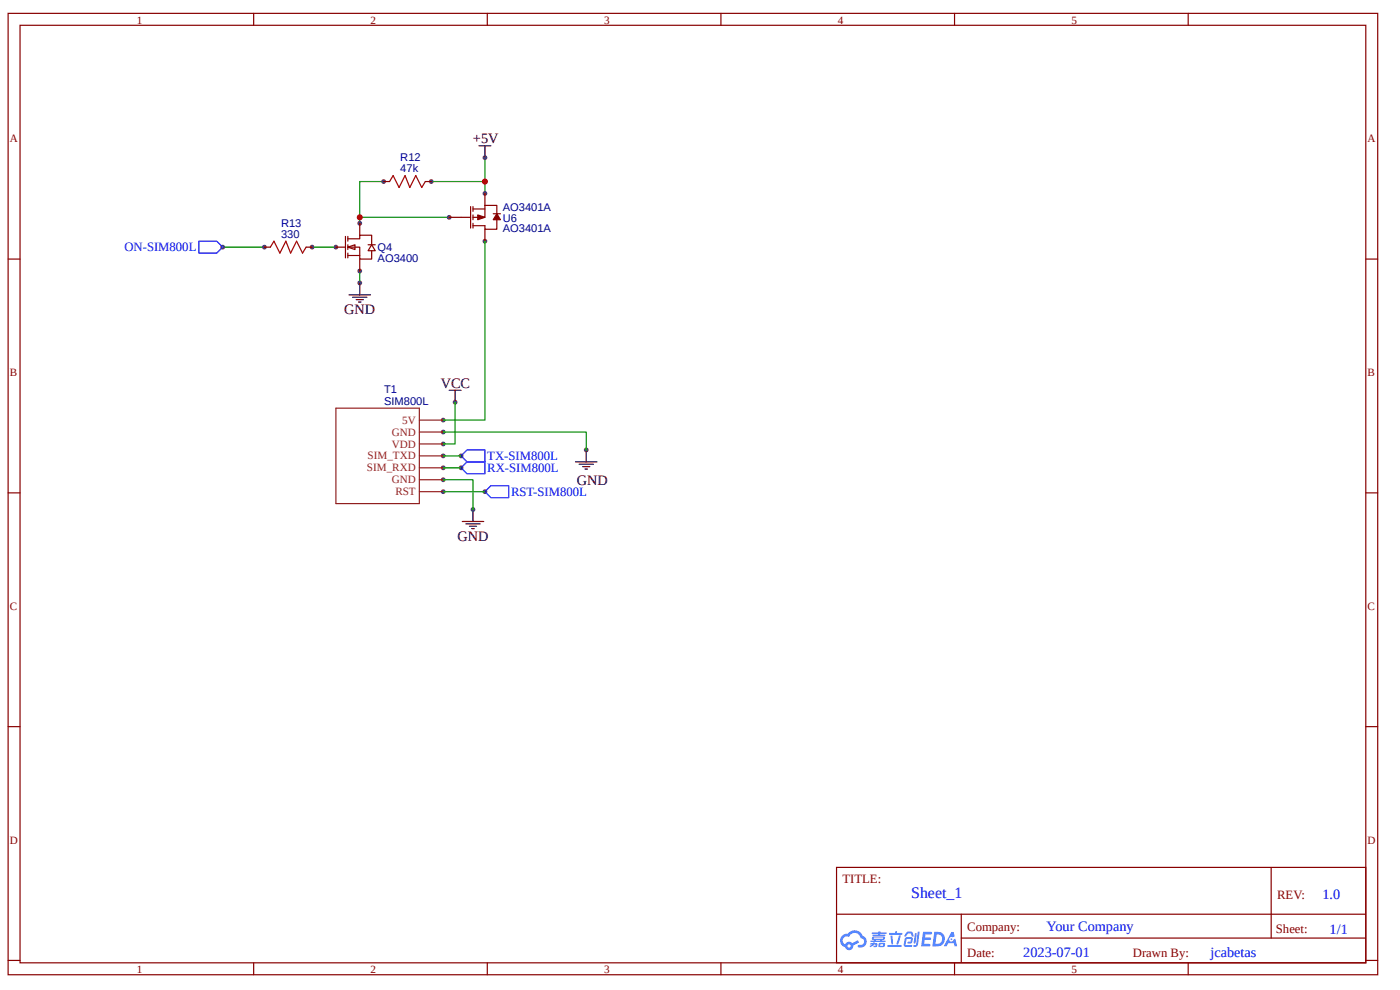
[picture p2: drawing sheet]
<svg xmlns="http://www.w3.org/2000/svg" width="297mm" height="210mm" viewBox="0 0 297 210" stroke-linecap="round" stroke-linejoin="round" font-family="sans-serif">
<g fill="none" stroke="#800" stroke-width=".25">
<path d="M1.7 2.8h290.6v203.9h-290.6zM4.3 5.4h285.5v198.7h-285.5zM53.8 2.8v2.6M103.4 2.8v2.6M152.9 2.8v2.6M202.5 2.8v2.6M252.1 2.8v2.6M1.7 54.9h2.6M289.8 54.9h2.5M1.7 104.5h2.6M289.8 104.5h2.5M1.7 154.1h2.6"/>
<path d="M289.8 154.1h2.5M177.5 183.9h112.3v20.2h-112.3zM177.5 193.8h112.2M203.9 198.9h85.8M203.9 193.8v10.1M269.7 183.9v15M1.7 203.6h2.6M53.8 204.1v2.6M103.4 204.1v2.6M152.9 204.1v2.6M202.5 204.1v2.6M252.1 204.1v2.6"/>
<path d="M289.8 203.6h2.5"/>
</g>
<g fill="#58f">
<path d="M195.8 197.6h1.7l.2 .1-.1 .4h-1.3l-.1 .6h1.1l.2 .3-.2 .3h-1.1l-.1 .8h1.2l.1 .3-.1 .2h-1.9z"/>
<path d="M201.8 197.6h.5l.2 .9-.4 .2a.48 .48 0 0 0-.7 .2 .48 .48 0 0 0 .3 .7 .48 .48 0 0 0 .6-.4l.4-.2 .4 1.6h-.6l-.1-.6h-1.2l-.4 .6h-.6z"/>
<path d="M194.1 197.9h.4l-.3 2-.2 .2-.2-.3z"/>
<path d="M194.7 197.5h.4l-.3 2.8a.57 .57 0 0 1-.5 .4 .57 .57 0 0 1-.6-.2l.7-.3z"/>
<path d="M192.3 197.7l.4-.2 .8 .1 .3 .9-.4 .1-.2-.7h-.6l-.4 .7-.3-.1z"/>
<path d="M192.1 198.8l1.2-.1a.73 .73 0 0 1 .4 .7 .73 .73 0 0 1-.6 .7l-.5-.1-.1-.2 .2-.2h.4l.2-.5h-.9l-.3 1.2 1.3 .1 .1 .2-.2 .2h-1.1l-.4-.2-.1-.4z"/>
<path d="M188.3 200.3h2.8l.2 .3-.2 .2h-2.7z"/>
<path d="M190.7 198.3h.4a2.79 2.79 0 0 1-.7 2l-.2-.2z"/>
<path d="M188.9 198.4h.4l.2 1.6-.2 .2-.2-.1z"/>
<path d="M188.6 197.8h1.3v-.3l.4-.1v.4h1l.2 .2-.2 .2h-2.6z"/>
<path d="M184.7 199.9l.9-.1v.1l.5 .2-.1 .6-.7 .1v-.3h.4v-.2a.45 .45 0 0 0-.6 .3l-.5 .2-.1-.3 .5-.2h-.4z"/>
<path d="M185 197.7h1.3l.1-.2h.4v.2h1.2l.1 .2-.1 .1h-1.3v.2h1l.2 .1-.2 .1h-2.5l-.1-.2h1.2v-.2h-1.3z"/>
<path d="M198.2 197.6l-.4 3h.9a1.55 1.55 0 0 0 1.8-1.5 1.55 1.55 0 0 0-1.8-1.5zM198.7 198.1a1.04 1.04 0 0 1 1.2 1.2 1.04 1.04 0 0 1-1.5 .8z"/>
<path d="M185.1 198.7l-.1 .4 .4 .2v.1h-.7v.3h3.1l.1-.1-.1-.2h-.7l.1-.1a.43 .43 0 0 0 .5-.2 .43 .43 0 0 0-.2-.6h-2.2zM185.4 198.8l2 .1-.2 .1h-1.8zM185.8 199.3h1l-.1 .1h-.8z"/>
<path d="M186.5 200l-.1 .8 1.3-.1v-.8zM186.8 200.2h.5v.3h-.5z"/>
<path d="M178.6 198.4a1.47 1.47 0 0 0 .7 2.4 .89 .89 0 0 0 1 .6 .89 .89 0 0 0 .7-.9l1.3-.7-.3-.5-1.2 .7-.4-.3a.89 .89 0 0 0-1.1 .5 .9 .9 0 0 1-.4-1.2 .9 .9 0 0 1 1.2-.3 1.3 1.3 0 0 1 1.4-.9 1.3 1.3 0 0 1 1.1 1.1 .74 .74 0 0 1 .7 1 .74 .74 0 0 1-1.1 .4l-.2 .2v.2a1.28 1.28 0 0 0 1.8-.6 1.28 1.28 0 0 0-.8-1.7 1.89 1.89 0 0 0-3.2-.4l-.7 .1zM179.8 200.5a.35 .35 0 0 1 .7 0 .35 .35 0 0 1-.7 0z"/>
<circle cx="201.8" cy="199.1" r=".19"/>
</g>
<circle cx="94" cy="99.2" r=".51" fill="#4f4f4f"/>
<path d="M89 99.2h5" fill="none" stroke="#8d2323" stroke-width=".25"/>
<circle cx="94" cy="101.7" r=".51" fill="#4f4f4f"/>
<path d="M89 101.7h5" fill="none" stroke="#8d2323" stroke-width=".25"/>
<circle cx="94" cy="104.2" r=".51" fill="#4f4f4f"/>
<path d="M71.3 86.5h17.7v20.3h-17.7zM89 104.2h5" fill="none" stroke="#8d2323" stroke-width=".25"/>
<circle cx="94" cy="96.7" r=".51" fill="#4f4f4f"/>
<path d="M89 96.7h5" fill="none" stroke="#8d2323" stroke-width=".25"/>
<circle cx="94" cy="94.1" r=".51" fill="#4f4f4f"/>
<path d="M89 94.1h5" fill="none" stroke="#8d2323" stroke-width=".25"/>
<circle cx="94" cy="91.6" r=".51" fill="#4f4f4f"/>
<path d="M89 91.6h5" fill="none" stroke="#8d2323" stroke-width=".25"/>
<circle cx="94" cy="89.1" r=".51" fill="#4f4f4f"/>
<path d="M89 89.1h5" fill="none" stroke="#8d2323" stroke-width=".25"/>
<path d="M91.5 38.5h11.4v2.5M47.2 52.4h8.9M76.3 46.1v1.2" fill="none" stroke="#080" stroke-width=".25"/>
<circle cx="47.2" cy="52.4" r=".51" fill="#4f4f4f"/>
<path d="M42.2 51.1h3.8l1.2 1.3-1.2 1.3h-3.8z" fill="none" stroke="#00f" stroke-width=".25"/>
<path d="M81.4 38.5h-5.1v7.6h19M102.9 33.4v5.1" fill="none" stroke="#080" stroke-width=".25"/>
<path d="M90.2 38.5l-.7 1.3-1.3-2.6-1.3 2.6" fill="none" stroke="#a00000" stroke-width=".25"/>
<circle cx="91.5" cy="38.5" r=".51" fill="#4f4f4f"/>
<path d="M90.2 38.5h1.3" fill="none" stroke="#800" stroke-width=".25"/>
<path d="M82.6 38.5l.8-1.3 1.3 2.6 1.2-2.6 1 2.6" fill="none" stroke="#a00000" stroke-width=".25"/>
<circle cx="81.4" cy="38.5" r=".51" fill="#4f4f4f"/>
<path d="M81.4 38.5h1.2" fill="none" stroke="#800" stroke-width=".25"/>
<circle cx="102.9" cy="41" r=".51" fill="#4f4f4f"/>
<path d="M102.9 41v2.5" fill="none" stroke="#800" stroke-width=".25"/>
<circle cx="95.3" cy="46.1" r=".51" fill="#4f4f4f"/>
<path d="M95.3 46.1h2.5" fill="none" stroke="#800" stroke-width=".25"/>
<circle cx="102.9" cy="51.1" r=".51" fill="#4f4f4f"/>
<path d="M97.8 46.1h2M99.8 43.8v4.6M100.3 43.8v1M100.3 45.6v1M100.3 47.3v1.1M100.3 44.3h2.6M102.9 48.6v2.5M104.6 45.3h1.6M105.4 45.6v-2.1h-2.5v2.6h-2.6M105.4 46.1v2.5h-2.5v-.8h-2.6" fill="none" stroke="#800" stroke-width=".25"/>
<path d="M105.4 45.3l.8 1.3h-1.6z" fill="#800"/>
<path d="M105.4 45.3l.8 1.3h-1.6z" fill="none" stroke="#800" stroke-width=".25"/>
<path d="M101.4 45.6l1.5 .5-1.5 .5z" fill="#800"/>
<path d="M101.4 45.6l1.5 .5-1.5 .5z" fill="none" stroke="#800" stroke-width=".25"/>
<path d="M76.3 57.5v2.5" fill="none" stroke="#080" stroke-width=".25"/>
<circle cx="76.3" cy="60" r=".51" fill="#4f4f4f"/>
<path d="M76.3 60v2.5M74 62.5h4.6M74.8 63h3M75.6 63.5h1.5M76.1 64h.5" fill="none" stroke="#000" stroke-width=".25"/>
<path d="M66.2 52.4h5.1" fill="none" stroke="#080" stroke-width=".25"/>
<path d="M64.9 52.4l-.7 1.3-1.3-2.6-1.2 2.6" fill="none" stroke="#a00000" stroke-width=".25"/>
<circle cx="66.2" cy="52.4" r=".51" fill="#4f4f4f"/>
<path d="M64.9 52.4h1.3" fill="none" stroke="#800" stroke-width=".25"/>
<path d="M57.4 52.4l.7-1.3 1.3 2.6 1.2-2.6 1.1 2.6" fill="none" stroke="#a00000" stroke-width=".25"/>
<circle cx="56.1" cy="52.4" r=".51" fill="#4f4f4f"/>
<path d="M56.1 52.4h1.3" fill="none" stroke="#800" stroke-width=".25"/>
<path d="M73.8 52.4l1.5-.5v1z" fill="#fefefe"/>
<path d="M73.3 50.1v4.6M73.8 52.4l1.5-.5v1zM73.8 50.6h2.5v-.7h2.6v2M73.8 52.4h2.5v2.5h2.6v-1.7M73.8 54.2h2.5M73.8 50.1v1M73.8 51.9v1M73.8 53.7v1M78.1 51.9h1.5M78.9 51.9l.7 1.3h-1.5z" fill="none" stroke="#800" stroke-width=".25"/>
<circle cx="76.3" cy="47.3" r=".51" fill="#4f4f4f"/>
<path d="M76.3 47.3v2.6" fill="none" stroke="#800" stroke-width=".25"/>
<circle cx="71.3" cy="52.4" r=".51" fill="#4f4f4f"/>
<path d="M71.3 52.4h2" fill="none" stroke="#800" stroke-width=".25"/>
<circle cx="76.3" cy="57.5" r=".51" fill="#4f4f4f"/>
<path d="M76.3 54.9v2.6" fill="none" stroke="#800" stroke-width=".25"/>
<path d="M102.9 51.1v38h-8.9" fill="none" stroke="#080" stroke-width=".25"/>
<circle cx="124.4" cy="95.4" r=".51" fill="#4f4f4f"/>
<path d="M122.1 97.9h4.5M122.9 98.4h3M123.6 98.9h1.5M124.1 99.4h.5M124.4 95.4v2.5" fill="none" stroke="#000" stroke-width=".25"/>
<path d="M94 91.6h30.4v3.8" fill="none" stroke="#080" stroke-width=".25"/>
<circle cx="96.6" cy="85.3" r=".51" fill="#4f4f4f"/>
<path d="M95.3 82.7h2.5M96.6 82.7v2.6" fill="none" stroke="#000" stroke-width=".25"/>
<path d="M96.6 85.3v8.8h-2.6" fill="none" stroke="#080" stroke-width=".25"/>
<circle cx="100.3" cy="108" r=".51" fill="#4f4f4f"/>
<path d="M98.1 110.6h4.5M98.8 111.1h3.1M99.6 111.6h1.5M100.1 112.1h.5M100.3 108v2.6" fill="none" stroke="#000" stroke-width=".25"/>
<path d="M94 101.7h6.3v6.3" fill="none" stroke="#080" stroke-width=".25"/>
<circle cx="97.8" cy="96.7" r=".51" fill="#4f4f4f"/>
<path d="M97.8 96.7l1.3-1.3h3.8v2.5h-3.8z" fill="none" stroke="#00f" stroke-width=".25"/>
<circle cx="97.8" cy="99.2" r=".51" fill="#4f4f4f"/>
<path d="M97.8 99.2l1.3-1.3h3.8v2.5h-3.8z" fill="none" stroke="#00f" stroke-width=".25"/>
<circle cx="102.9" cy="104.2" r=".51" fill="#4f4f4f"/>
<path d="M104.1 103h3.8v2.5h-3.8l-1.2-1.3z" fill="none" stroke="#00f" stroke-width=".25"/>
<path d="M94 96.7h3.8M94 99.2h3.8M94 104.2h8.9" fill="none" stroke="#080" stroke-width=".25"/>
<circle cx="102.9" cy="33.4" r=".51" fill="#4f4f4f"/>
<path d="M101.6 30.9h2.5M102.9 30.9v2.5" fill="none" stroke="#000" stroke-width=".25"/>
<circle cx="102.9" cy="38.5" r=".51" fill="#4f4f4f"/>
<circle cx="102.9" cy="38.5" r=".63" fill="#c00"/>
<circle cx="76.3" cy="46.1" r=".51" fill="#4f4f4f"/>
<circle cx="76.3" cy="46.1" r=".63" fill="#c00"/>
<text font-size="3.4" fill="#00f" x="193.3" y="190.4">Sheet_1</text>
<g font-size="3">
<text x="100.3" y="30.4">+5V</text>
<text x="73" y="66.6">GND</text>
<text x="93.5" y="82.2">VCC</text>
<text x="122.3" y="102.7">GND</text>
<text x="97.1" y="114.6">GND</text>
</g>
<g font-size="3" fill="#00f">
<text x="280.6" y="190.5">1.0</text>
<text x="222" y="197.4">Your Company</text>
<text x="282.1" y="197.9">1/1</text>
<text x="217.1" y="203">2023-07-01</text>
<text x="256.8" y="202.9">jcabetas</text>
</g>
<g font-size="2.7" fill="#00f">
<text x="26.4" y="53.2">ON-SIM800L</text>
<text x="103.4" y="97.5">TX-SIM800L</text>
<text x="103.4" y="100">RX-SIM800L</text>
<text x="108.4" y="105.2">RST-SIM800L</text>
</g>
<g font-size="2.7" fill="#800">
<text x="178.7" y="187.2">TITLE:</text>
<text x="270.9" y="190.5">REV:</text>
<text x="205.2" y="197.4">Company:</text>
<text x="270.7" y="197.8">Sheet:</text>
<text x="205.2" y="202.9">Date:</text>
<text x="240.3" y="202.9">Drawn By:</text>
</g>
<g font-size="2.4" fill="#800">
<text x="29" y="5">1</text>
<text x="78.6" y="5">2</text>
<text x="128.2" y="5">3</text>
<text x="177.7" y="5">4</text>
<text x="227.3" y="5">5</text>
<text x="2.1" y="30.1">A</text>
<text x="290.1" y="30.1">A</text>
<text x="2.1" y="79.7">B</text>
<text x="290.1" y="79.7">B</text>
<text x="2.1" y="129.3">C</text>
<text x="290.1" y="129.3">C</text>
<text x="2.1" y="178.8">D</text>
<text x="290.1" y="178.8">D</text>
<text x="29" y="206.3">1</text>
<text x="78.6" y="206.3">2</text>
<text x="128.2" y="206.3">3</text>
<text x="177.7" y="206.3">4</text>
<text x="227.3" y="206.3">5</text>
</g>
<g font-size="2.4" fill="#000080">
<text x="84.9" y="34.2">R12</text>
<text x="84.9" y="36.5">47k</text>
<text x="106.7" y="44.8">AO3401A</text>
<text x="106.7" y="47">U6</text>
<text x="59.6" y="50.4">330</text>
<text x="59.6" y="48.1">R13</text>
<text x="80.1" y="53.2">Q4</text>
<text x="106.7" y="49.2">AO3401A</text>
<text x="80.1" y="55.5">AO3400</text>
<text x="81.5" y="83.4">T1</text>
<text x="81.5" y="85.8">SIM800L</text>
</g>
<g font-size="2.4" fill="#8d2323">
<text x="85.3" y="89.8">5V</text>
<text x="83.1" y="94.9">VDD</text>
<text x="83.1" y="92.4">GND</text>
<text x="77.8" y="99.9">SIM_RXD</text>
<text x="78" y="97.4">SIM_TXD</text>
<text x="83.1" y="102.5">GND</text>
<text x="83.9" y="105">RST</text>
</g>
</svg>
